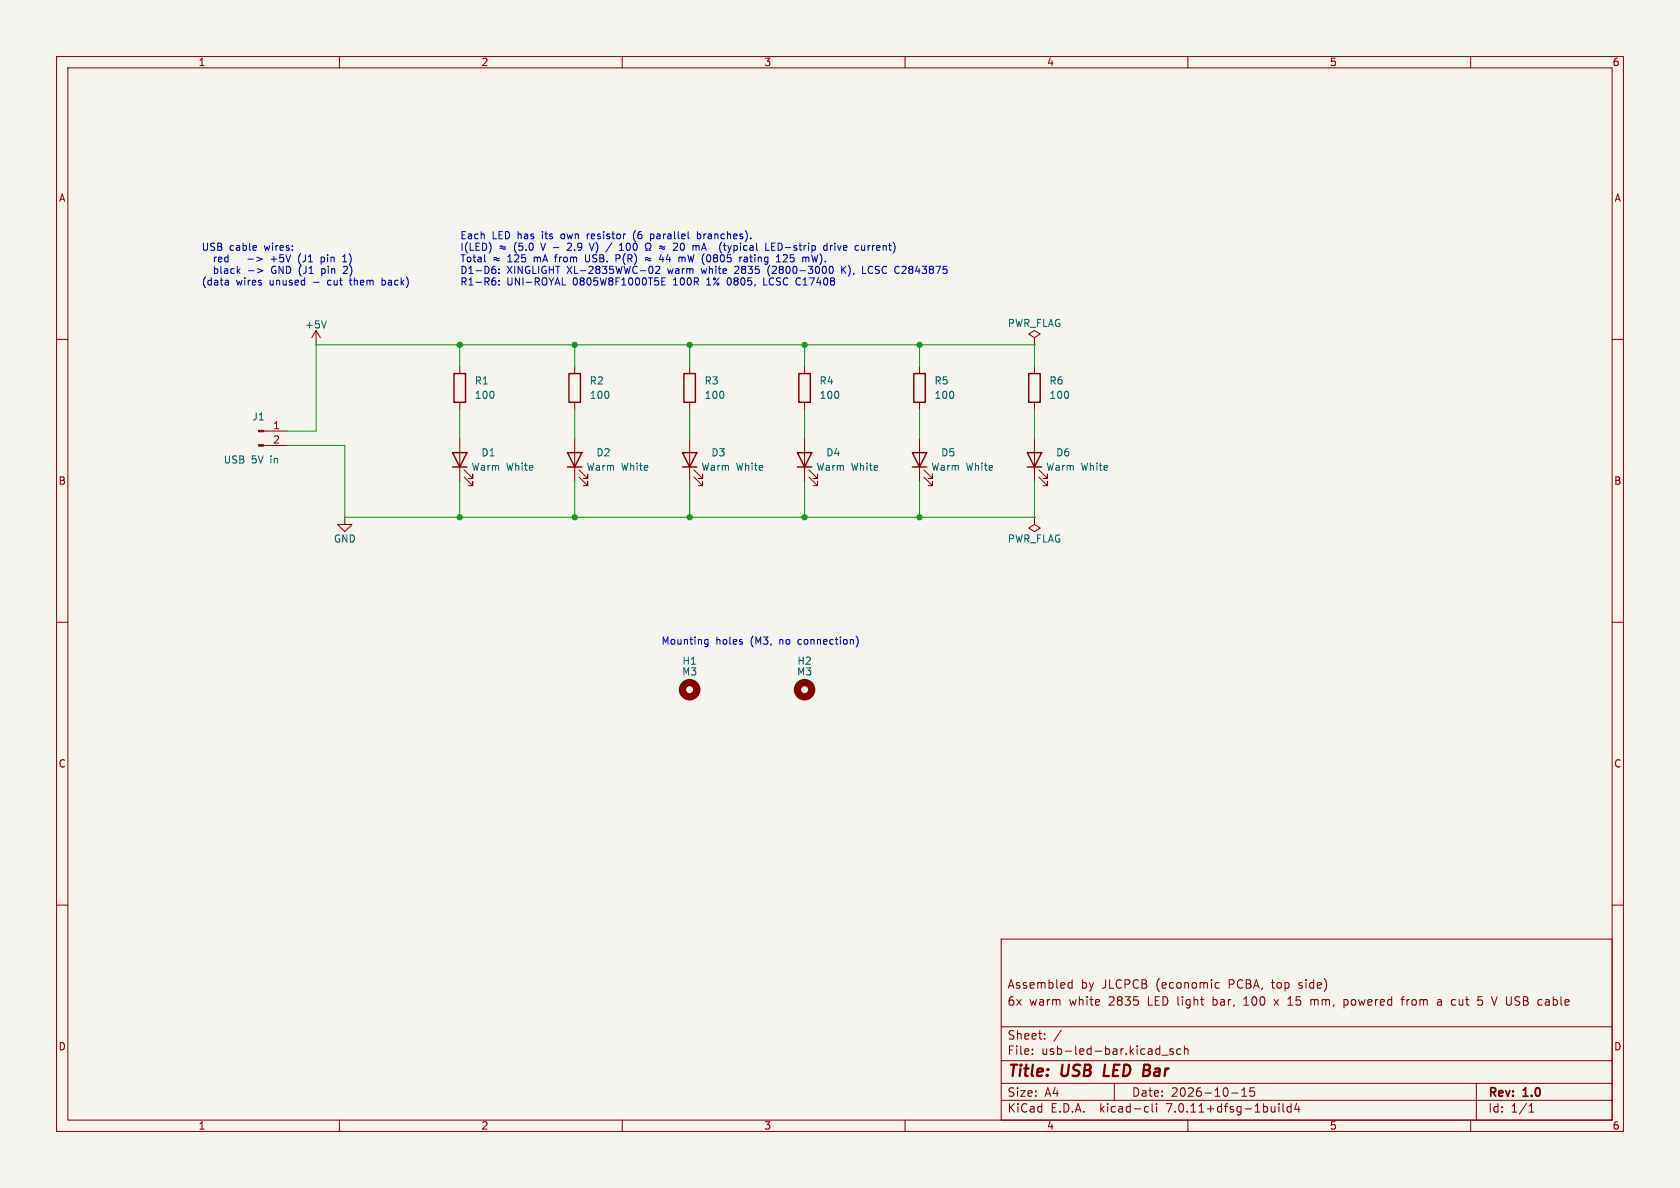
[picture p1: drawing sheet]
(kicad_sch (version 20230121) (generator eeschema)

 (paper "A4")

 (title_block
  (title "USB LED Bar")
  (date "2026-10-15")
  (rev "1.0")
  (comment 1 "6x warm white 2835 LED light bar, 100 x 15 mm, powered from a cut 5 V USB cable")
  (comment 2 "Assembled by JLCPCB (economic PCBA, top side)"))

 (lib_symbols
  (symbol "Connector:Conn_01x02_Pin" (pin_names (offset 1.016) hide) (in_bom yes) (on_board yes)
   (property "Reference" "J" (at 0 2.54 0) (effects (font (size 1.27 1.27))))
   (property "Value" "Conn_01x02_Pin" (at 0 -5.08 0) (effects (font (size 1.27 1.27))))
   (property "Footprint" "" (at 0 0 0) (effects (font (size 1.27 1.27)) hide))
   (property "Datasheet" "~" (at 0 0 0) (effects (font (size 1.27 1.27)) hide))
   (property "ki_locked" "" (at 0 0 0) (effects (font (size 1.27 1.27))))
   (symbol "Conn_01x02_Pin_1_1"
    (polyline (pts (xy 1.27 -2.54) (xy 0.8636 -2.54)) (stroke (width 0.1524) (type default)) (fill (type none)))
    (polyline (pts (xy 1.27 0) (xy 0.8636 0)) (stroke (width 0.1524) (type default)) (fill (type none)))
    (rectangle (start 0.8636 -2.413) (end 0 -2.667) (stroke (width 0.1524) (type default)) (fill (type outline)))
    (rectangle (start 0.8636 0.127) (end 0 -0.127) (stroke (width 0.1524) (type default)) (fill (type outline)))
    (pin passive line (at 5.08 0 180) (length 3.81) (name "Pin_1" (effects (font (size 1.27 1.27)))) (number "1" (effects (font (size 1.27 1.27)))))
    (pin passive line (at 5.08 -2.54 180) (length 3.81) (name "Pin_2" (effects (font (size 1.27 1.27)))) (number "2" (effects (font (size 1.27 1.27)))))))
  (symbol "Device:LED" (pin_numbers hide) (pin_names (offset 1.016) hide) (in_bom yes) (on_board yes)
   (property "Reference" "D" (at 0 2.54 0) (effects (font (size 1.27 1.27))))
   (property "Value" "LED" (at 0 -2.54 0) (effects (font (size 1.27 1.27))))
   (property "Footprint" "" (at 0 0 0) (effects (font (size 1.27 1.27)) hide))
   (property "Datasheet" "~" (at 0 0 0) (effects (font (size 1.27 1.27)) hide))
   (symbol "LED_0_1"
    (polyline (pts (xy -1.27 -1.27) (xy -1.27 1.27)) (stroke (width 0.254) (type default)) (fill (type none)))
    (polyline (pts (xy -1.27 0) (xy 1.27 0)) (stroke (width 0) (type default)) (fill (type none)))
    (polyline (pts (xy 1.27 -1.27) (xy 1.27 1.27) (xy -1.27 0) (xy 1.27 -1.27)) (stroke (width 0.254) (type default)) (fill (type none)))
    (polyline (pts (xy -3.048 -0.762) (xy -4.572 -2.286) (xy -3.81 -2.286) (xy -4.572 -2.286) (xy -4.572 -1.524)) (stroke (width 0) (type default)) (fill (type none)))
    (polyline (pts (xy -1.778 -0.762) (xy -3.302 -2.286) (xy -2.54 -2.286) (xy -3.302 -2.286) (xy -3.302 -1.524)) (stroke (width 0) (type default)) (fill (type none))))
   (symbol "LED_1_1"
    (pin passive line (at -3.81 0 0) (length 2.54) (name "K" (effects (font (size 1.27 1.27)))) (number "1" (effects (font (size 1.27 1.27)))))
    (pin passive line (at 3.81 0 180) (length 2.54) (name "A" (effects (font (size 1.27 1.27)))) (number "2" (effects (font (size 1.27 1.27)))))))
  (symbol "Device:R" (pin_numbers hide) (pin_names (offset 0)) (in_bom yes) (on_board yes)
   (property "Reference" "R" (at 2.032 0 90) (effects (font (size 1.27 1.27))))
   (property "Value" "R" (at 0 0 90) (effects (font (size 1.27 1.27))))
   (property "Footprint" "" (at -1.778 0 90) (effects (font (size 1.27 1.27)) hide))
   (property "Datasheet" "~" (at 0 0 0) (effects (font (size 1.27 1.27)) hide))
   (symbol "R_0_1"
    (rectangle (start -1.016 -2.54) (end 1.016 2.54) (stroke (width 0.254) (type default)) (fill (type none))))
   (symbol "R_1_1"
    (pin passive line (at 0 3.81 270) (length 1.27) (name "~" (effects (font (size 1.27 1.27)))) (number "1" (effects (font (size 1.27 1.27)))))
    (pin passive line (at 0 -3.81 90) (length 1.27) (name "~" (effects (font (size 1.27 1.27)))) (number "2" (effects (font (size 1.27 1.27)))))))
  (symbol "Mechanical:MountingHole" (pin_names (offset 1.016)) (in_bom yes) (on_board yes)
   (property "Reference" "H" (at 0 5.08 0) (effects (font (size 1.27 1.27))))
   (property "Value" "MountingHole" (at 0 3.175 0) (effects (font (size 1.27 1.27))))
   (property "Footprint" "" (at 0 0 0) (effects (font (size 1.27 1.27)) hide))
   (property "Datasheet" "~" (at 0 0 0) (effects (font (size 1.27 1.27)) hide))
   (symbol "MountingHole_0_1"
    (circle (center 0 0) (radius 1.27) (stroke (width 1.27) (type default)) (fill (type none)))))
  (symbol "power:+5V" (power) (pin_names (offset 0)) (in_bom yes) (on_board yes)
   (property "Reference" "#PWR" (at 0 -3.81 0) (effects (font (size 1.27 1.27)) hide))
   (property "Value" "+5V" (at 0 3.556 0) (effects (font (size 1.27 1.27))))
   (property "Footprint" "" (at 0 0 0) (effects (font (size 1.27 1.27)) hide))
   (property "Datasheet" "" (at 0 0 0) (effects (font (size 1.27 1.27)) hide))
   (symbol "+5V_0_1"
    (polyline (pts (xy -0.762 1.27) (xy 0 2.54)) (stroke (width 0) (type default)) (fill (type none)))
    (polyline (pts (xy 0 0) (xy 0 2.54)) (stroke (width 0) (type default)) (fill (type none)))
    (polyline (pts (xy 0 2.54) (xy 0.762 1.27)) (stroke (width 0) (type default)) (fill (type none))))
   (symbol "+5V_1_1"
    (pin power_in line (at 0 0 90) (length 0) hide (name "+5V" (effects (font (size 1.27 1.27)))) (number "1" (effects (font (size 1.27 1.27)))))))
  (symbol "power:GND" (power) (pin_names (offset 0)) (in_bom yes) (on_board yes)
   (property "Reference" "#PWR" (at 0 -6.35 0) (effects (font (size 1.27 1.27)) hide))
   (property "Value" "GND" (at 0 -3.81 0) (effects (font (size 1.27 1.27))))
   (property "Footprint" "" (at 0 0 0) (effects (font (size 1.27 1.27)) hide))
   (property "Datasheet" "" (at 0 0 0) (effects (font (size 1.27 1.27)) hide))
   (symbol "GND_0_1"
    (polyline (pts (xy 0 0) (xy 0 -1.27) (xy 1.27 -1.27) (xy 0 -2.54) (xy -1.27 -1.27) (xy 0 -1.27)) (stroke (width 0) (type default)) (fill (type none))))
   (symbol "GND_1_1"
    (pin power_in line (at 0 0 270) (length 0) hide (name "GND" (effects (font (size 1.27 1.27)))) (number "1" (effects (font (size 1.27 1.27)))))))
  (symbol "power:PWR_FLAG" (power) (pin_numbers hide) (pin_names (offset 0) hide) (in_bom yes) (on_board yes)
   (property "Reference" "#FLG" (at 0 1.905 0) (effects (font (size 1.27 1.27)) hide))
   (property "Value" "PWR_FLAG" (at 0 3.81 0) (effects (font (size 1.27 1.27))))
   (property "Footprint" "" (at 0 0 0) (effects (font (size 1.27 1.27)) hide))
   (property "Datasheet" "~" (at 0 0 0) (effects (font (size 1.27 1.27)) hide))
   (symbol "PWR_FLAG_0_0"
    (pin power_out line (at 0 0 90) (length 0) (name "pwr" (effects (font (size 1.27 1.27)))) (number "1" (effects (font (size 1.27 1.27))))))
   (symbol "PWR_FLAG_0_1"
    (polyline (pts (xy 0 0) (xy 0 1.27) (xy -1.016 1.905) (xy 0 2.54) (xy 1.016 1.905) (xy 0 1.27)) (stroke (width 0) (type default)) (fill (type none))))))

 (junction (at 81.28 60.96) (diameter 0) (color 0 0 0 0))
 (junction (at 81.28 91.44) (diameter 0) (color 0 0 0 0))
 (junction (at 101.6 60.96) (diameter 0) (color 0 0 0 0))
 (junction (at 101.6 91.44) (diameter 0) (color 0 0 0 0))
 (junction (at 121.92 60.96) (diameter 0) (color 0 0 0 0))
 (junction (at 121.92 91.44) (diameter 0) (color 0 0 0 0))
 (junction (at 142.24 60.96) (diameter 0) (color 0 0 0 0))
 (junction (at 142.24 91.44) (diameter 0) (color 0 0 0 0))
 (junction (at 162.56 60.96) (diameter 0) (color 0 0 0 0))
 (junction (at 162.56 91.44) (diameter 0) (color 0 0 0 0))

 (wire (pts (xy 50.8 76.2) (xy 55.88 76.2)) (stroke (width 0) (type default)))
 (wire (pts (xy 55.88 76.2) (xy 55.88 60.96)) (stroke (width 0) (type default)))
 (wire (pts (xy 50.8 78.74) (xy 60.96 78.74)) (stroke (width 0) (type default)))
 (wire (pts (xy 60.96 78.74) (xy 60.96 91.44)) (stroke (width 0) (type default)))
 (wire (pts (xy 55.88 60.96) (xy 81.28 60.96)) (stroke (width 0) (type default)))
 (wire (pts (xy 81.28 60.96) (xy 101.6 60.96)) (stroke (width 0) (type default)))
 (wire (pts (xy 101.6 60.96) (xy 121.92 60.96)) (stroke (width 0) (type default)))
 (wire (pts (xy 121.92 60.96) (xy 142.24 60.96)) (stroke (width 0) (type default)))
 (wire (pts (xy 142.24 60.96) (xy 162.56 60.96)) (stroke (width 0) (type default)))
 (wire (pts (xy 162.56 60.96) (xy 182.88 60.96)) (stroke (width 0) (type default)))
 (wire (pts (xy 60.96 91.44) (xy 81.28 91.44)) (stroke (width 0) (type default)))
 (wire (pts (xy 81.28 91.44) (xy 101.6 91.44)) (stroke (width 0) (type default)))
 (wire (pts (xy 101.6 91.44) (xy 121.92 91.44)) (stroke (width 0) (type default)))
 (wire (pts (xy 121.92 91.44) (xy 142.24 91.44)) (stroke (width 0) (type default)))
 (wire (pts (xy 142.24 91.44) (xy 162.56 91.44)) (stroke (width 0) (type default)))
 (wire (pts (xy 162.56 91.44) (xy 182.88 91.44)) (stroke (width 0) (type default)))
 (wire (pts (xy 81.28 60.96) (xy 81.28 64.77)) (stroke (width 0) (type default)))
 (wire (pts (xy 81.28 72.39) (xy 81.28 77.47)) (stroke (width 0) (type default)))
 (wire (pts (xy 81.28 85.09) (xy 81.28 91.44)) (stroke (width 0) (type default)))
 (wire (pts (xy 101.6 60.96) (xy 101.6 64.77)) (stroke (width 0) (type default)))
 (wire (pts (xy 101.6 72.39) (xy 101.6 77.47)) (stroke (width 0) (type default)))
 (wire (pts (xy 101.6 85.09) (xy 101.6 91.44)) (stroke (width 0) (type default)))
 (wire (pts (xy 121.92 60.96) (xy 121.92 64.77)) (stroke (width 0) (type default)))
 (wire (pts (xy 121.92 72.39) (xy 121.92 77.47)) (stroke (width 0) (type default)))
 (wire (pts (xy 121.92 85.09) (xy 121.92 91.44)) (stroke (width 0) (type default)))
 (wire (pts (xy 142.24 60.96) (xy 142.24 64.77)) (stroke (width 0) (type default)))
 (wire (pts (xy 142.24 72.39) (xy 142.24 77.47)) (stroke (width 0) (type default)))
 (wire (pts (xy 142.24 85.09) (xy 142.24 91.44)) (stroke (width 0) (type default)))
 (wire (pts (xy 162.56 60.96) (xy 162.56 64.77)) (stroke (width 0) (type default)))
 (wire (pts (xy 162.56 72.39) (xy 162.56 77.47)) (stroke (width 0) (type default)))
 (wire (pts (xy 162.56 85.09) (xy 162.56 91.44)) (stroke (width 0) (type default)))
 (wire (pts (xy 182.88 60.96) (xy 182.88 64.77)) (stroke (width 0) (type default)))
 (wire (pts (xy 182.88 72.39) (xy 182.88 77.47)) (stroke (width 0) (type default)))
 (wire (pts (xy 182.88 85.09) (xy 182.88 91.44)) (stroke (width 0) (type default)))

 (text "USB cable wires:\n  red   -> +5V (J1 pin 1)\n  black -> GND (J1 pin 2)\n(data wires unused - cut them back)" (at 35.56 50.8 0) (effects (font (size 1.27 1.27)) (justify left bottom)))
 (text "Each LED has its own resistor (6 parallel branches).\nI(LED) ≈ (5.0 V - 2.9 V) / 100 Ω ≈ 20 mA  (typical LED-strip drive current)\nTotal ≈ 125 mA from USB. P(R) ≈ 44 mW (0805 rating 125 mW).\nD1-D6: XINGLIGHT XL-2835WWC-02 warm white 2835 (2800-3000 K), LCSC C2843875\nR1-R6: UNI-ROYAL 0805W8F1000T5E 100R 1% 0805, LCSC C17408" (at 81.28 50.8 0) (effects (font (size 1.27 1.27)) (justify left bottom)))
 (text "Mounting holes (M3, no connection)" (at 116.84 114.3 0) (effects (font (size 1.27 1.27)) (justify left bottom)))

 (symbol (lib_id "Connector:Conn_01x02_Pin") (at 45.72 76.2 0) (unit 1) (in_bom no) (on_board yes) (dnp no)
  (property "Reference" "J1" (at 45.72 73.66 0) (effects (font (size 1.27 1.27))))
  (property "Value" "USB 5V in" (at 44.45 81.28 0) (effects (font (size 1.27 1.27))))
  (property "Footprint" "usb-led-bar:USB_Power_Wires_1x02_P6mm_Relief" (at 45.72 83.82 0) (effects (font (size 1.27 1.27)) hide))
  (property "Datasheet" "~" (at 45.72 76.2 0) (effects (font (size 1.27 1.27)) hide)) (pin "1") (pin "2"))
 (symbol (lib_id "Device:R") (at 81.28 68.58 0) (unit 1) (in_bom yes) (on_board yes) (dnp no)
  (property "Reference" "R1" (at 83.82 67.31 0) (effects (font (size 1.27 1.27)) (justify left)))
  (property "Value" "100" (at 83.82 69.85 0) (effects (font (size 1.27 1.27)) (justify left)))
  (property "Footprint" "usb-led-bar:R_0805_2012Metric" (at 79.502 68.58 90) (effects (font (size 1.27 1.27)) hide))
  (property "Datasheet" "~" (at 81.28 68.58 0) (effects (font (size 1.27 1.27)) hide))
  (property "LCSC" "C17408" (at 81.28 68.58 0) (effects (font (size 1.27 1.27)) hide))
  (property "MPN" "0805W8F1000T5E" (at 81.28 68.58 0) (effects (font (size 1.27 1.27)) hide))
  (property "Manufacturer" "UNI-ROYAL" (at 81.28 68.58 0) (effects (font (size 1.27 1.27)) hide)) (pin "1") (pin "2"))
 (symbol (lib_id "Device:LED") (at 81.28 81.28 90) (unit 1) (in_bom yes) (on_board yes) (dnp no)
  (property "Reference" "D1" (at 86.36 80.01 90) (effects (font (size 1.27 1.27))))
  (property "Value" "Warm White" (at 88.9 82.55 90) (effects (font (size 1.27 1.27))))
  (property "Footprint" "usb-led-bar:LED_2835_PolarityTolerant" (at 81.28 81.28 90) (effects (font (size 1.27 1.27)) hide))
  (property "Datasheet" "~" (at 81.28 81.28 0) (effects (font (size 1.27 1.27)) hide))
  (property "LCSC" "C2843875" (at 81.28 81.28 0) (effects (font (size 1.27 1.27)) hide))
  (property "MPN" "XL-2835WWC-02" (at 81.28 81.28 0) (effects (font (size 1.27 1.27)) hide))
  (property "Manufacturer" "XINGLIGHT" (at 81.28 81.28 0) (effects (font (size 1.27 1.27)) hide)) (pin "1") (pin "2"))
 (symbol (lib_id "Device:R") (at 101.6 68.58 0) (unit 1) (in_bom yes) (on_board yes) (dnp no)
  (property "Reference" "R2" (at 104.14 67.31 0) (effects (font (size 1.27 1.27)) (justify left)))
  (property "Value" "100" (at 104.14 69.85 0) (effects (font (size 1.27 1.27)) (justify left)))
  (property "Footprint" "usb-led-bar:R_0805_2012Metric" (at 99.822 68.58 90) (effects (font (size 1.27 1.27)) hide))
  (property "Datasheet" "~" (at 101.6 68.58 0) (effects (font (size 1.27 1.27)) hide))
  (property "LCSC" "C17408" (at 101.6 68.58 0) (effects (font (size 1.27 1.27)) hide))
  (property "MPN" "0805W8F1000T5E" (at 101.6 68.58 0) (effects (font (size 1.27 1.27)) hide))
  (property "Manufacturer" "UNI-ROYAL" (at 101.6 68.58 0) (effects (font (size 1.27 1.27)) hide)) (pin "1") (pin "2"))
 (symbol (lib_id "Device:LED") (at 101.6 81.28 90) (unit 1) (in_bom yes) (on_board yes) (dnp no)
  (property "Reference" "D2" (at 106.68 80.01 90) (effects (font (size 1.27 1.27))))
  (property "Value" "Warm White" (at 109.22 82.55 90) (effects (font (size 1.27 1.27))))
  (property "Footprint" "usb-led-bar:LED_2835_PolarityTolerant" (at 101.6 81.28 90) (effects (font (size 1.27 1.27)) hide))
  (property "Datasheet" "~" (at 101.6 81.28 0) (effects (font (size 1.27 1.27)) hide))
  (property "LCSC" "C2843875" (at 101.6 81.28 0) (effects (font (size 1.27 1.27)) hide))
  (property "MPN" "XL-2835WWC-02" (at 101.6 81.28 0) (effects (font (size 1.27 1.27)) hide))
  (property "Manufacturer" "XINGLIGHT" (at 101.6 81.28 0) (effects (font (size 1.27 1.27)) hide)) (pin "1") (pin "2"))
 (symbol (lib_id "Device:R") (at 121.92 68.58 0) (unit 1) (in_bom yes) (on_board yes) (dnp no)
  (property "Reference" "R3" (at 124.46 67.31 0) (effects (font (size 1.27 1.27)) (justify left)))
  (property "Value" "100" (at 124.46 69.85 0) (effects (font (size 1.27 1.27)) (justify left)))
  (property "Footprint" "usb-led-bar:R_0805_2012Metric" (at 120.142 68.58 90) (effects (font (size 1.27 1.27)) hide))
  (property "Datasheet" "~" (at 121.92 68.58 0) (effects (font (size 1.27 1.27)) hide))
  (property "LCSC" "C17408" (at 121.92 68.58 0) (effects (font (size 1.27 1.27)) hide))
  (property "MPN" "0805W8F1000T5E" (at 121.92 68.58 0) (effects (font (size 1.27 1.27)) hide))
  (property "Manufacturer" "UNI-ROYAL" (at 121.92 68.58 0) (effects (font (size 1.27 1.27)) hide)) (pin "1") (pin "2"))
 (symbol (lib_id "Device:LED") (at 121.92 81.28 90) (unit 1) (in_bom yes) (on_board yes) (dnp no)
  (property "Reference" "D3" (at 127 80.01 90) (effects (font (size 1.27 1.27))))
  (property "Value" "Warm White" (at 129.54 82.55 90) (effects (font (size 1.27 1.27))))
  (property "Footprint" "usb-led-bar:LED_2835_PolarityTolerant" (at 121.92 81.28 90) (effects (font (size 1.27 1.27)) hide))
  (property "Datasheet" "~" (at 121.92 81.28 0) (effects (font (size 1.27 1.27)) hide))
  (property "LCSC" "C2843875" (at 121.92 81.28 0) (effects (font (size 1.27 1.27)) hide))
  (property "MPN" "XL-2835WWC-02" (at 121.92 81.28 0) (effects (font (size 1.27 1.27)) hide))
  (property "Manufacturer" "XINGLIGHT" (at 121.92 81.28 0) (effects (font (size 1.27 1.27)) hide)) (pin "1") (pin "2"))
 (symbol (lib_id "Device:R") (at 142.24 68.58 0) (unit 1) (in_bom yes) (on_board yes) (dnp no)
  (property "Reference" "R4" (at 144.78 67.31 0) (effects (font (size 1.27 1.27)) (justify left)))
  (property "Value" "100" (at 144.78 69.85 0) (effects (font (size 1.27 1.27)) (justify left)))
  (property "Footprint" "usb-led-bar:R_0805_2012Metric" (at 140.462 68.58 90) (effects (font (size 1.27 1.27)) hide))
  (property "Datasheet" "~" (at 142.24 68.58 0) (effects (font (size 1.27 1.27)) hide))
  (property "LCSC" "C17408" (at 142.24 68.58 0) (effects (font (size 1.27 1.27)) hide))
  (property "MPN" "0805W8F1000T5E" (at 142.24 68.58 0) (effects (font (size 1.27 1.27)) hide))
  (property "Manufacturer" "UNI-ROYAL" (at 142.24 68.58 0) (effects (font (size 1.27 1.27)) hide)) (pin "1") (pin "2"))
 (symbol (lib_id "Device:LED") (at 142.24 81.28 90) (unit 1) (in_bom yes) (on_board yes) (dnp no)
  (property "Reference" "D4" (at 147.32 80.01 90) (effects (font (size 1.27 1.27))))
  (property "Value" "Warm White" (at 149.86 82.55 90) (effects (font (size 1.27 1.27))))
  (property "Footprint" "usb-led-bar:LED_2835_PolarityTolerant" (at 142.24 81.28 90) (effects (font (size 1.27 1.27)) hide))
  (property "Datasheet" "~" (at 142.24 81.28 0) (effects (font (size 1.27 1.27)) hide))
  (property "LCSC" "C2843875" (at 142.24 81.28 0) (effects (font (size 1.27 1.27)) hide))
  (property "MPN" "XL-2835WWC-02" (at 142.24 81.28 0) (effects (font (size 1.27 1.27)) hide))
  (property "Manufacturer" "XINGLIGHT" (at 142.24 81.28 0) (effects (font (size 1.27 1.27)) hide)) (pin "1") (pin "2"))
 (symbol (lib_id "Device:R") (at 162.56 68.58 0) (unit 1) (in_bom yes) (on_board yes) (dnp no)
  (property "Reference" "R5" (at 165.1 67.31 0) (effects (font (size 1.27 1.27)) (justify left)))
  (property "Value" "100" (at 165.1 69.85 0) (effects (font (size 1.27 1.27)) (justify left)))
  (property "Footprint" "usb-led-bar:R_0805_2012Metric" (at 160.782 68.58 90) (effects (font (size 1.27 1.27)) hide))
  (property "Datasheet" "~" (at 162.56 68.58 0) (effects (font (size 1.27 1.27)) hide))
  (property "LCSC" "C17408" (at 162.56 68.58 0) (effects (font (size 1.27 1.27)) hide))
  (property "MPN" "0805W8F1000T5E" (at 162.56 68.58 0) (effects (font (size 1.27 1.27)) hide))
  (property "Manufacturer" "UNI-ROYAL" (at 162.56 68.58 0) (effects (font (size 1.27 1.27)) hide)) (pin "1") (pin "2"))
 (symbol (lib_id "Device:LED") (at 162.56 81.28 90) (unit 1) (in_bom yes) (on_board yes) (dnp no)
  (property "Reference" "D5" (at 167.64 80.01 90) (effects (font (size 1.27 1.27))))
  (property "Value" "Warm White" (at 170.18 82.55 90) (effects (font (size 1.27 1.27))))
  (property "Footprint" "usb-led-bar:LED_2835_PolarityTolerant" (at 162.56 81.28 90) (effects (font (size 1.27 1.27)) hide))
  (property "Datasheet" "~" (at 162.56 81.28 0) (effects (font (size 1.27 1.27)) hide))
  (property "LCSC" "C2843875" (at 162.56 81.28 0) (effects (font (size 1.27 1.27)) hide))
  (property "MPN" "XL-2835WWC-02" (at 162.56 81.28 0) (effects (font (size 1.27 1.27)) hide))
  (property "Manufacturer" "XINGLIGHT" (at 162.56 81.28 0) (effects (font (size 1.27 1.27)) hide)) (pin "1") (pin "2"))
 (symbol (lib_id "Device:R") (at 182.88 68.58 0) (unit 1) (in_bom yes) (on_board yes) (dnp no)
  (property "Reference" "R6" (at 185.42 67.31 0) (effects (font (size 1.27 1.27)) (justify left)))
  (property "Value" "100" (at 185.42 69.85 0) (effects (font (size 1.27 1.27)) (justify left)))
  (property "Footprint" "usb-led-bar:R_0805_2012Metric" (at 181.102 68.58 90) (effects (font (size 1.27 1.27)) hide))
  (property "Datasheet" "~" (at 182.88 68.58 0) (effects (font (size 1.27 1.27)) hide))
  (property "LCSC" "C17408" (at 182.88 68.58 0) (effects (font (size 1.27 1.27)) hide))
  (property "MPN" "0805W8F1000T5E" (at 182.88 68.58 0) (effects (font (size 1.27 1.27)) hide))
  (property "Manufacturer" "UNI-ROYAL" (at 182.88 68.58 0) (effects (font (size 1.27 1.27)) hide)) (pin "1") (pin "2"))
 (symbol (lib_id "Device:LED") (at 182.88 81.28 90) (unit 1) (in_bom yes) (on_board yes) (dnp no)
  (property "Reference" "D6" (at 187.96 80.01 90) (effects (font (size 1.27 1.27))))
  (property "Value" "Warm White" (at 190.5 82.55 90) (effects (font (size 1.27 1.27))))
  (property "Footprint" "usb-led-bar:LED_2835_PolarityTolerant" (at 182.88 81.28 90) (effects (font (size 1.27 1.27)) hide))
  (property "Datasheet" "~" (at 182.88 81.28 0) (effects (font (size 1.27 1.27)) hide))
  (property "LCSC" "C2843875" (at 182.88 81.28 0) (effects (font (size 1.27 1.27)) hide))
  (property "MPN" "XL-2835WWC-02" (at 182.88 81.28 0) (effects (font (size 1.27 1.27)) hide))
  (property "Manufacturer" "XINGLIGHT" (at 182.88 81.28 0) (effects (font (size 1.27 1.27)) hide)) (pin "1") (pin "2"))
 (symbol (lib_id "power:+5V") (at 55.88 60.96 0) (unit 1) (in_bom no) (on_board no) (dnp no)
  (property "Reference" "#PWR01" (at 55.88 64.77 0) (effects (font (size 1.27 1.27)) hide))
  (property "Value" "+5V" (at 55.88 57.404 0) (effects (font (size 1.27 1.27))))
  (property "Footprint" "" (at 55.88 60.96 0) (effects (font (size 1.27 1.27)) hide))
  (property "Datasheet" "" (at 55.88 60.96 0) (effects (font (size 1.27 1.27)) hide)) (pin "1"))
 (symbol (lib_id "power:GND") (at 60.96 91.44 0) (unit 1) (in_bom no) (on_board no) (dnp no)
  (property "Reference" "#PWR02" (at 60.96 97.79 0) (effects (font (size 1.27 1.27)) hide))
  (property "Value" "GND" (at 60.96 95.25 0) (effects (font (size 1.27 1.27))))
  (property "Footprint" "" (at 60.96 91.44 0) (effects (font (size 1.27 1.27)) hide))
  (property "Datasheet" "" (at 60.96 91.44 0) (effects (font (size 1.27 1.27)) hide)) (pin "1"))
 (symbol (lib_id "power:PWR_FLAG") (at 182.88 60.96 0) (unit 1) (in_bom no) (on_board no) (dnp no)
  (property "Reference" "#FLG01" (at 182.88 59.055 0) (effects (font (size 1.27 1.27)) hide))
  (property "Value" "PWR_FLAG" (at 182.88 57.15 0) (effects (font (size 1.27 1.27))))
  (property "Footprint" "" (at 182.88 60.96 0) (effects (font (size 1.27 1.27)) hide))
  (property "Datasheet" "~" (at 182.88 60.96 0) (effects (font (size 1.27 1.27)) hide)) (pin "1"))
 (symbol (lib_id "power:PWR_FLAG") (at 182.88 91.44 180) (unit 1) (in_bom no) (on_board no) (dnp no)
  (property "Reference" "#FLG02" (at 182.88 93.345 0) (effects (font (size 1.27 1.27)) hide))
  (property "Value" "PWR_FLAG" (at 182.88 95.25 0) (effects (font (size 1.27 1.27))))
  (property "Footprint" "" (at 182.88 91.44 0) (effects (font (size 1.27 1.27)) hide))
  (property "Datasheet" "~" (at 182.88 91.44 0) (effects (font (size 1.27 1.27)) hide)) (pin "1"))
 (symbol (lib_id "Mechanical:MountingHole") (at 121.92 121.92 0) (unit 1) (in_bom no) (on_board yes) (dnp no)
  (property "Reference" "H1" (at 121.92 116.84 0) (effects (font (size 1.27 1.27))))
  (property "Value" "M3" (at 121.92 118.745 0) (effects (font (size 1.27 1.27))))
  (property "Footprint" "MountingHole:MountingHole_3.2mm_M3" (at 121.92 121.92 0) (effects (font (size 1.27 1.27)) hide))
  (property "Datasheet" "~" (at 121.92 121.92 0) (effects (font (size 1.27 1.27)) hide)))
 (symbol (lib_id "Mechanical:MountingHole") (at 142.24 121.92 0) (unit 1) (in_bom no) (on_board yes) (dnp no)
  (property "Reference" "H2" (at 142.24 116.84 0) (effects (font (size 1.27 1.27))))
  (property "Value" "M3" (at 142.24 118.745 0) (effects (font (size 1.27 1.27))))
  (property "Footprint" "MountingHole:MountingHole_3.2mm_M3" (at 142.24 121.92 0) (effects (font (size 1.27 1.27)) hide))
  (property "Datasheet" "~" (at 142.24 121.92 0) (effects (font (size 1.27 1.27)) hide)))

 (sheet_instances (path "" (page "1"))))
